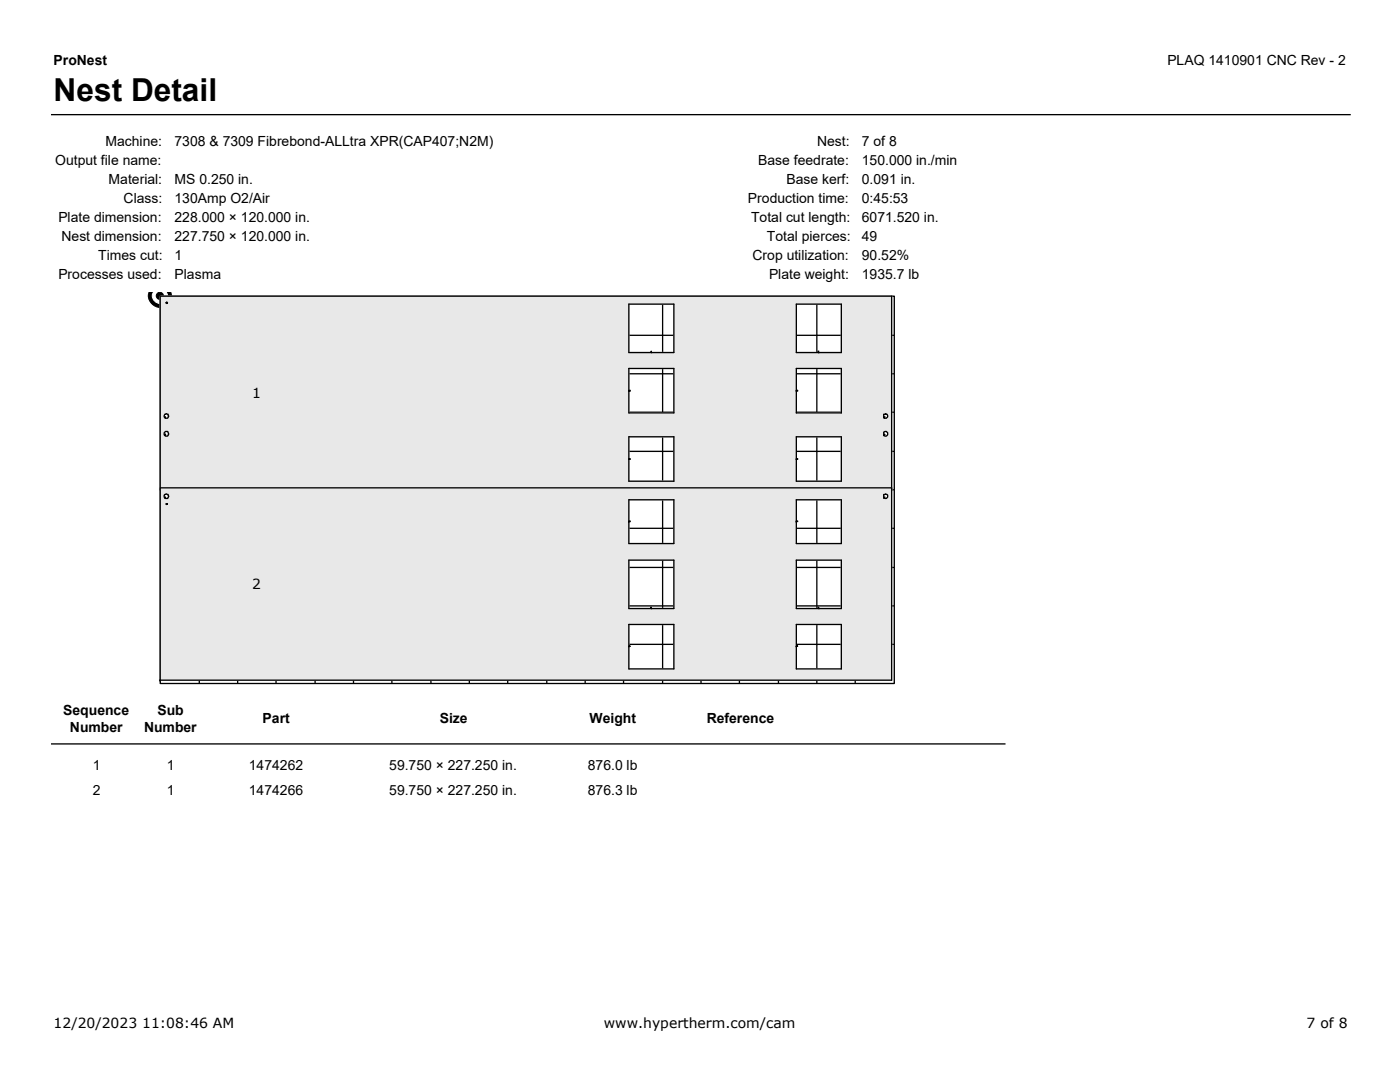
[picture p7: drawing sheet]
<svg xmlns="http://www.w3.org/2000/svg" width="279mm" height="216mm" viewBox="0 0 279 216" stroke-linecap="round" stroke-linejoin="round" font-family="sans-serif">
<path d="M10.2 22.9h259.4" fill="none" stroke="#000" stroke-width=".26"/>
<g fill="#000" stroke="#000" stroke-width=".2">
<path d="M29.7 58.5h4.4a2.3 2.3 0 0 1-2.2 2.8 2.3 2.3 0 0 1-2.2-2.8z" fill-rule="evenodd"/>
<circle cx="31.9" cy="59" r=".72"/>
</g>
<path d="M30.5 58.6l.2-.2h2.4a1.32 1.32 0 0 1-.7 2.1 1.52 1.52 0 0 1-1.9-1.9z" fill-rule="evenodd" fill="#fff" stroke="#fff" stroke-width=".2"/>
<path d="M32 59.1h146.5v77.3h-146.5z" fill-rule="evenodd" fill="#fff" stroke="#000" stroke-width=".26"/>
<g fill="none" stroke="#000" stroke-width=".26">
<path d="M39.8 59.2v77.1M47.4 59.2v77.1M55.1 59.2v77.1M62.9 59.2v77.1M70.5 59.2v77.1M78.2 59.2v77.1M86 59.2v77.1M93.7 59.2v77.1M101.3 59.2v77.1M109.1 59.2v77.1M116.8 59.2v77.1M124.4 59.2v77.1"/>
<path d="M132.2 59.2v77.1M139.9 59.2v77.1M147.6 59.2v77.1M155.4 59.2v77.1M163 59.2v77.1M170.7 59.2v77.1M32.1 66.9h146.2M32.1 74.6h146.2M33.2 60.4h.1zM33.3 60.3l-.1 .1 .1 .2 .1-.2zM33.3 60.4v.2M125.5 78v-.1h.3v.1"/>
<path d="M125.5 78h.1M125.5 60.7h9v9.6h-9zM125.5 73.5h9v8.9h-9zM130 70.1l-.1 .1 .1 .1M158.9 78v-.1h.3v.1M158.9 78h.1M158.9 60.7h9v9.6h-9zM158.9 73.5h9v8.9h-9zM163.4 70.1h-.1v.2h.1M31.8 97.6h146.1M32 97.3h145.9M32.1 82.3h146.2"/>
<path d="M32.1 90.1h146.2M32.1 97.7h146.2M32.9 82.7l.3-.2 .2 .2a.42 .42 0 0 1 .1 .6 .42 .42 0 0 1-.6 0l-.1-.1zM32.9 83.3l.1 .1M32.9 86.9h.1M32.9 98.7l.3-.2 .2 .2a.45 .45 0 0 1 .1 .5 .45 .45 0 0 1-.5 .3l-.2-.3zM32.9 99.3h.1M33 83.2l-.1 .1M33 86.8l-.1-.2v.3M33 86.1a.47 .47 0 0 1 .6 .4 .47 .47 0 0 1-.4 .5l-.4-.2v-.4zM33 99.2l-.1 .1M125.5 91.7v-.2h.3v.2"/>
<path d="M125.5 91.7h.1M125.5 87.2h9v8.8h-9zM125.5 99.7h9v8.8h-9zM158.9 91.7v-.2h.3v.2M158.9 91.7h.1M158.9 87.2h9v8.8h-9zM158.9 99.7h9v8.8h-9zM176.4 82.7l.4-.2 .2 .2 .2 .5-.3 .2-.5-.1zM176.4 83.3l.1 .1M176.4 86.2l.2-.1a.47 .47 0 0 1 .6 .5 .47 .47 0 0 1-.6 .4l-.2-.1zM176.4 86.9h.1M176.4 98.7l.4-.2a.47 .47 0 0 1 .4 .6 .47 .47 0 0 1-.6 .4l-.2-.2z"/>
<path d="M176.4 99.3h.1M176.6 83.2h-.2v.1M176.6 86.8l-.1-.2-.1 .3M176.6 99.2h-.2v.1M32.1 105.4h146.2M32.1 113.2h146.2M33.2 100.5h.2l-.1 .2zM33.3 100.5h-.1l.1 .2M33.3 100.7h.1M125.5 104.1v-.1h.3v.1M125.5 111.8h9v9.6h-9zM158.9 104.1v-.1h.3v.1"/>
<path d="M158.9 111.8h9v9.6h-9zM31.8 135.7h146.1v-76.6h-145.9v76.9M32.1 120.9h146.2M32.1 128.6h146.2M125.5 129l.1-.2 .2 .2M125.5 124.6h9v8.9h-9zM130 121.2h-.1l.1 .2M158.9 129l.2-.2 .1 .2M158.9 124.6h9v8.9h-9zM163.4 121.2h-.1l.1 .2M10.2 148.4h190.5"/>
</g>
<g fill="#e8e8e8" stroke="#e8e8e8" stroke-width=".26">
<path d="M158.9 60.7v9.6h9v-9.6zM158.9 73.5v8.9h9v-8.9zM176.4 82.7v.6l.5 .1 .3-.2-.2-.5-.2-.2zM176.4 86.2v.7l.2 .1a.47 .47 0 0 0 .6-.4 .47 .47 0 0 0-.6-.5zM158.9 87.2v8.8h9v-8.8zM125.5 87.2v8.8h9v-8.8zM125.5 73.5v8.9h9v-8.9zM125.5 60.7v9.6h9v-9.6zM33.3 60.3l-.1 .1 .1 .2 .1-.2zM32.9 82.7l-.1 .2a.47 .47 0 0 0 .4 .6 .47 .47 0 0 0 .5-.4l-.1-.4-.4-.2zM33 86.1a.49 .49 0 0 0-.2 .7 .49 .49 0 0 0 .8 .1l.1-.3-.1-.4zM32 59.1h145.9v38.5h-145.9z" fill-rule="evenodd"/>
<path d="M176.4 98.7v.6l.2 .2a.47 .47 0 0 0 .6-.4 .47 .47 0 0 0-.4-.6zM158.9 99.7v8.8h9v-8.8zM158.9 111.8v9.6h9v-9.6zM158.9 124.6v8.9h9v-8.9zM125.5 124.6v8.9h9v-8.9zM125.5 111.8v9.6h9v-9.6zM125.5 99.7v8.8h9v-8.8zM32.9 98.7a.48 .48 0 0 0 .1 .7 .48 .48 0 0 0 .7-.3l-.1-.4-.4-.2zM33.2 100.5l.1 .2 .1-.2zM32 97.3h145.9v38.4h-145.9z" fill-rule="evenodd"/>
</g>
<text font-size="6.3" x="10.7" y="20.1">Nest Detail</text>
<g font-size="2.8">
<text x="10.7" y="13.1">ProNest</text>
<text x="233" y="13.1">PLAQ 1410901 CNC Rev - 2</text>
<text x="21.1" y="29">Machine:</text>
<text x="34.8" y="29">7308 &amp; 7309 Fibrebond-ALLtra XPR(CAP407;N2M)</text>
<text x="163.1" y="29">Nest:</text>
<text x="172" y="29">7 of 8</text>
<text x="11" y="32.8">Output file name:</text>
<text x="151.3" y="32.9">Base feedrate:</text>
<text x="172" y="32.9">150.000 in./min</text>
<text x="21.7" y="36.7">Material:</text>
<text x="24.7" y="40.5">Class:</text>
<text x="34.8" y="36.7">MS 0.250 in.</text>
<text x="34.8" y="40.5">130Amp O2/Air</text>
<text x="149.3" y="40.5">Production time:</text>
<text x="157" y="36.7">Base kerf:</text>
<text x="172" y="36.7">0.091 in.</text>
<text x="172" y="40.5">0:45:53</text>
<text x="11.6" y="44.3">Plate dimension:</text>
<text x="34.8" y="44.3">228.000 × 120.000 in.</text>
<text x="149.9" y="44.3">Total cut length:</text>
<text x="172" y="44.3">6071.520 in.</text>
<text x="12.3" y="48.1">Nest dimension:</text>
<text x="19.6" y="51.8">Times cut:</text>
<text x="34.8" y="48.1">227.750 × 120.000 in.</text>
<text x="34.8" y="51.9">1</text>
<text x="150.2" y="51.9">Crop utilization:</text>
<text x="153" y="48.1">Total pierces:</text>
<text x="172" y="48.1">49</text>
<text x="172" y="51.9">90.52%</text>
<text x="11.6" y="55.7">Processes used:</text>
<text x="34.8" y="55.7">Plasma</text>
<text x="153.5" y="55.7">Plate weight:</text>
<text x="172" y="55.7">1935.7 lb</text>
<text x="50.3" y="79.4">1</text>
<text x="50.3" y="117.5">2</text>
<text x="12.6" y="142.6">Sequence</text>
<text x="31.4" y="142.6">Sub</text>
<text x="14" y="146">Number</text>
<text x="28.7" y="146">Number</text>
<text x="52.4" y="144.3">Part</text>
<text x="87.8" y="144.3">Size</text>
<text x="117.7" y="144.3">Weight</text>
<text x="141" y="144.3">Reference</text>
<text x="18.5" y="153.6">1</text>
<text x="33.3" y="153.6">1</text>
<text x="49.7" y="153.6">1474262</text>
<text x="77.7" y="153.6">59.750 × 227.250 in.</text>
<text x="117.3" y="153.6">876.0 lb</text>
<text x="18.5" y="158.7">2</text>
<text x="33.3" y="158.7">1</text>
<text x="49.7" y="158.7">1474266</text>
<text x="77.7" y="158.7">59.750 × 227.250 in.</text>
<text x="117.3" y="158.7">876.3 lb</text>
<text x="10.7" y="205.2">12/20/2023 11:08:46 AM</text>
<text x="120.5" y="205.2">www.hypertherm.com/cam</text>
<text x="260.8" y="205.2">7 of 8</text>
</g>
</svg>
